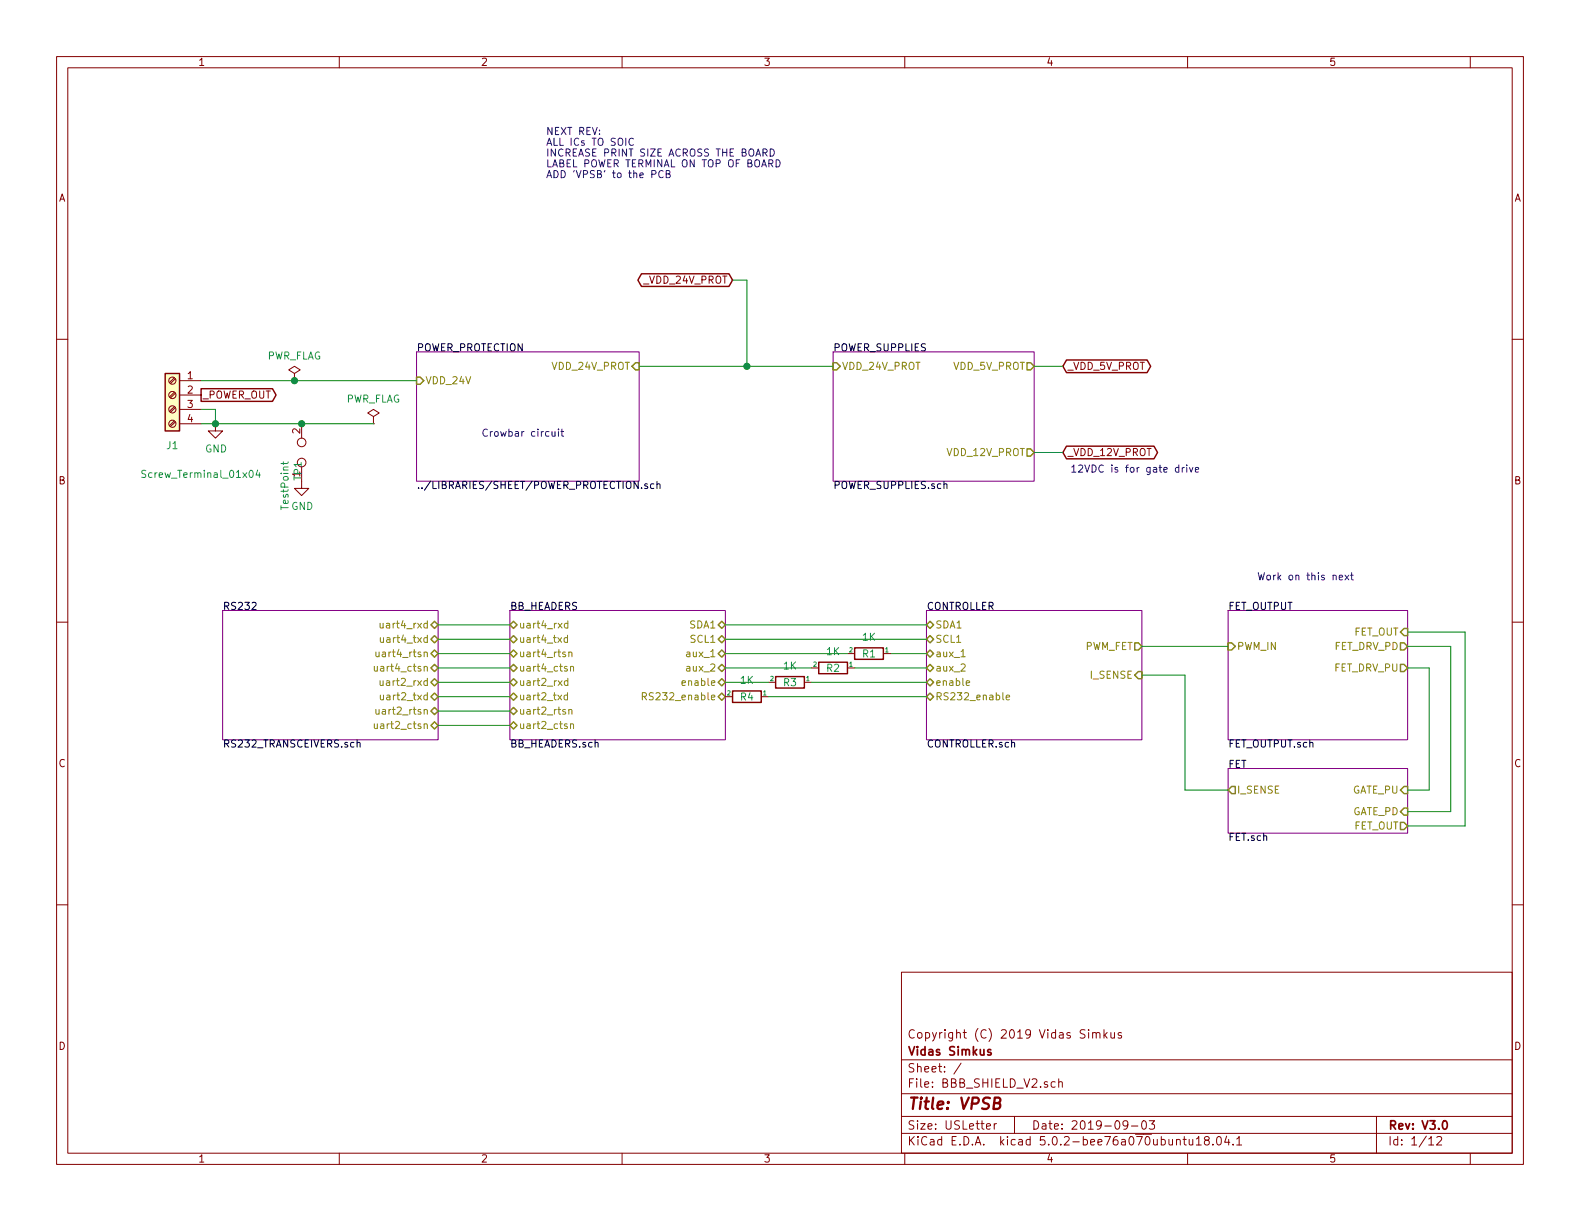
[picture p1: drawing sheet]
EESchema Schematic File Version 4
LIBS:BBB_SHIELD_V2-cache
EELAYER 26 0
EELAYER END
$Descr USLetter 11000 8500
encoding utf-8
Sheet 1 12
Title "VPSB"
Date "2019-09-03"
Rev "V3.0"
Comp "Vidas Simkus"
Comment1 "Copyright (C) 2019 Vidas Simkus"
Comment2 ""
Comment3 ""
Comment4 ""
$EndDescr
$Sheet
S 2900 2450 1550 900 
U 5B953ACE
F0 "POWER_PROTECTION" 50
F1 "../LIBRARIES/SHEET/POWER_PROTECTION.sch" 50
F2 "VDD_24V" I L 2900 2650 50 
F3 "VDD_24V_PROT" I R 4450 2550 50 
$EndSheet
$Comp
L Connector:Screw_Terminal_01x04 J1
U 1 1
P 1200 2750
F 0 "J1" H 1200 2400 50  0000 C CNN
F 1 "Screw_Terminal_01x04" H 1000 2200 50  0000 C CNN
F 2 "CUSTOM_FOOTPRINTS:OSTTA044163" H 1200 2750 50  0001 C CNN
F 3 "" H 1200 2750 50  0001 C CNN
F 4 "VER,2019-07-16,REUSE" H -850 250 50  0001 C CNN "NOTES"
	1    1200 2750
	-1   0    0    -1  
$EndComp
Wire Wire Line
	1400 2850 1500 2850
Wire Wire Line
	1500 2850 1500 2950
Wire Wire Line
	1500 2950 1400 2950
$Comp
L power:PWR_FLAG #FLG01
U 1 1
P 2050 2650
F 0 "#FLG01" H 2050 2725 50  0001 C CNN
F 1 "PWR_FLAG" H 2050 2824 50  0000 C CNN
F 2 "" H 2050 2650 50  0001 C CNN
F 3 "~" H 2050 2650 50  0001 C CNN
	1    2050 2650
	1    0    0    -1  
$EndComp
$Comp
L power:GND #PWR01
U 1 1
P 1500 2950
F 0 "#PWR01" H 1500 2700 50  0001 C CNN
F 1 "GND" H 1505 2777 50  0000 C CNN
F 2 "" H 1500 2950 50  0001 C CNN
F 3 "" H 1500 2950 50  0001 C CNN
	1    1500 2950
	1    0    0    -1  
$EndComp
Connection ~ 1500 2950
Text GLabel 7400 2550 2    50   BiDi ~ 0
_VDD_5V_PROT
Text GLabel 5100 1950 0    50   BiDi ~ 0
_VDD_24V_PROT
$Sheet
S 8550 4250 1250 900 
U 5B9E7514
F0 "FET_OUTPUT" 50
F1 "FET_OUTPUT.sch" 50
F2 "PWM_IN" I L 8550 4500 50 
F3 "FET_DRV_PU" O R 9800 4650 50 
F4 "FET_DRV_PD" O R 9800 4500 50 
F5 "FET_OUT" I R 9800 4400 50 
$EndSheet
$Sheet
S 6450 4250 1500 900 
U 5B9EA430
F0 "CONTROLLER" 50
F1 "CONTROLLER.sch" 50
F2 "PWM_FET" O R 7950 4500 50 
F3 "I_SENSE" I R 7950 4700 50 
F4 "SDA1" B L 6450 4350 50 
F5 "SCL1" B L 6450 4450 50 
F6 "aux_1" B L 6450 4550 50 
F7 "aux_2" B L 6450 4650 50 
F8 "enable" B L 6450 4750 50 
F9 "RS232_enable" B L 6450 4850 50 
$EndSheet
$Sheet
S 3550 4250 1500 900 
U 5B9EA597
F0 "BB_HEADERS" 50
F1 "BB_HEADERS.sch" 50
F2 "SDA1" B R 5050 4350 50 
F3 "SCL1" B R 5050 4450 50 
F4 "uart4_rxd" B L 3550 4350 50 
F5 "uart4_txd" B L 3550 4450 50 
F6 "uart4_rtsn" B L 3550 4550 50 
F7 "uart4_ctsn" B L 3550 4650 50 
F8 "uart2_ctsn" B L 3550 5050 50 
F9 "uart2_rtsn" B L 3550 4950 50 
F10 "uart2_txd" B L 3550 4850 50 
F11 "uart2_rxd" B L 3550 4750 50 
F12 "aux_1" B R 5050 4550 50 
F13 "enable" B R 5050 4750 50 
F14 "aux_2" B R 5050 4650 50 
F15 "RS232_enable" B R 5050 4850 50 
$EndSheet
Wire Wire Line
	7950 4500 8550 4500
$Sheet
S 8550 5350 1250 450 
U 5BA13116
F0 "FET" 50
F1 "FET.sch" 50
F2 "GATE_PU" I R 9800 5500 50 
F3 "GATE_PD" I R 9800 5650 50 
F4 "I_SENSE" O L 8550 5500 50 
F5 "FET_OUT" O R 9800 5750 50 
$EndSheet
Wire Wire Line
	9800 4500 10100 4500
Wire Wire Line
	10100 5650 9800 5650
Wire Wire Line
	10100 4500 10100 5650
Wire Wire Line
	9800 5500 9950 5500
Wire Wire Line
	9950 5500 9950 4650
Wire Wire Line
	9950 4650 9800 4650
Wire Wire Line
	7950 4700 8250 4700
Wire Wire Line
	8250 4700 8250 5500
Wire Wire Line
	8250 5500 8550 5500
Connection ~ 2050 2650
$Sheet
S 1550 4250 1500 900 
U 5BD99CD9
F0 "RS232" 50
F1 "RS232_TRANSCEIVERS.sch" 50
F2 "uart4_rtsn" B R 3050 4550 50 
F3 "uart4_ctsn" B R 3050 4650 50 
F4 "uart4_rxd" B R 3050 4350 50 
F5 "uart4_txd" B R 3050 4450 50 
F6 "uart2_rtsn" B R 3050 4950 50 
F7 "uart2_ctsn" B R 3050 5050 50 
F8 "uart2_rxd" B R 3050 4750 50 
F9 "uart2_txd" B R 3050 4850 50 
$EndSheet
Wire Wire Line
	3050 4350 3550 4350
Wire Wire Line
	3550 4450 3050 4450
Wire Wire Line
	3050 4550 3550 4550
Wire Wire Line
	3550 4650 3050 4650
Wire Wire Line
	3050 4750 3550 4750
Wire Wire Line
	3550 4850 3050 4850
Wire Wire Line
	3050 4950 3550 4950
Wire Wire Line
	3550 5050 3050 5050
Wire Wire Line
	6450 4550 6200 4550
$Comp
L power:PWR_FLAG #FLG02
U 1 1
P 2600 2950
F 0 "#FLG02" H 2600 3025 50  0001 C CNN
F 1 "PWR_FLAG" H 2600 3124 50  0000 C CNN
F 2 "" H 2600 2950 50  0001 C CNN
F 3 "~" H 2600 2950 50  0001 C CNN
	1    2600 2950
	1    0    0    -1  
$EndComp
Text Notes 3800 1250 0    50   ~ 0
NEXT REV: \nALL ICs TO SOIC\nINCREASE PRINT SIZE ACROSS THE BOARD\nLABEL POWER TERMINAL ON TOP OF BOARD\nADD 'VPSB' to the PCB
Wire Wire Line
	5050 4350 6450 4350
Wire Wire Line
	5050 4450 6450 4450
$Comp
L CUSTOM_COMPONENTS:R_C R1
U 1 1
P 6050 4550
F 0 "R1" V 6050 4550 50  0000 C CNN
F 1 "1K" V 5934 4550 50  0000 C CNN
F 2 "Resistor_SMD:R_0805_2012Metric" V 5980 4550 50  0001 C CNN
F 3 "" H 6050 4550 50  0001 C CNN
F 4 "VER,2019-07-17,REEL" H -450 250 50  0001 C CNN "NOTES"
F 5 "541-3977-2-ND" H -450 250 50  0001 C CNN "DKPN"
F 6 "VISHAY" H -450 250 50  0001 C CNN "MFG"
F 7 "CRCW08051K00FKEAC" H -450 250 50  0001 C CNN "MFGPN"
	1    6050 4550
	0    1    1    0   
$EndComp
$Comp
L CUSTOM_COMPONENTS:R_C R2
U 1 1
P 5800 4650
F 0 "R2" V 5800 4650 50  0000 C CNN
F 1 "1K" V 5684 4650 50  0000 C CNN
F 2 "Resistor_SMD:R_0805_2012Metric" V 5730 4650 50  0001 C CNN
F 3 "" H 5800 4650 50  0001 C CNN
F 4 "VER,2019-07-17,REEL" H -450 250 50  0001 C CNN "NOTES"
F 5 "541-3977-2-ND" H -450 250 50  0001 C CNN "DKPN"
F 6 "VISHAY" H -450 250 50  0001 C CNN "MFG"
F 7 "CRCW08051K00FKEAC" H -450 250 50  0001 C CNN "MFGPN"
	1    5800 4650
	0    1    1    0   
$EndComp
$Comp
L CUSTOM_COMPONENTS:R_C R3
U 1 1
P 5500 4750
F 0 "R3" V 5500 4750 50  0000 C CNN
F 1 "1K" V 5384 4750 50  0000 C CNN
F 2 "Resistor_SMD:R_0805_2012Metric" V 5430 4750 50  0001 C CNN
F 3 "" H 5500 4750 50  0001 C CNN
F 4 "VER,2019-07-17,REEL" H -450 250 50  0001 C CNN "NOTES"
F 5 "541-3977-2-ND" H -450 250 50  0001 C CNN "DKPN"
F 6 "VISHAY" H -450 250 50  0001 C CNN "MFG"
F 7 "CRCW08051K00FKEAC" H -450 250 50  0001 C CNN "MFGPN"
	1    5500 4750
	0    1    1    0   
$EndComp
$Comp
L CUSTOM_COMPONENTS:R_C R4
U 1 1
P 5200 4850
F 0 "R4" V 5200 4850 50  0000 C CNN
F 1 "1K" V 5084 4850 50  0000 C CNN
F 2 "Resistor_SMD:R_0805_2012Metric" V 5130 4850 50  0001 C CNN
F 3 "" H 5200 4850 50  0001 C CNN
F 4 "VER,2019-07-17,REEL" H -450 250 50  0001 C CNN "NOTES"
F 5 "541-3977-2-ND" H -450 250 50  0001 C CNN "DKPN"
F 6 "VISHAY" H -450 250 50  0001 C CNN "MFG"
F 7 "CRCW08051K00FKEAC" H -450 250 50  0001 C CNN "MFGPN"
	1    5200 4850
	0    1    1    0   
$EndComp
Wire Wire Line
	5900 4550 5050 4550
Wire Wire Line
	5650 4650 5050 4650
Wire Wire Line
	5350 4750 5050 4750
Wire Wire Line
	5350 4850 6450 4850
Wire Wire Line
	5650 4750 6450 4750
Wire Wire Line
	5950 4650 6450 4650
$Sheet
S 5800 2450 1400 900 
U 5C3BCB20
F0 "POWER_SUPPLIES" 50
F1 "POWER_SUPPLIES.sch" 50
F2 "VDD_24V_PROT" I L 5800 2550 50 
F3 "VDD_5V_PROT" O R 7200 2550 50 
F4 "VDD_12V_PROT" O R 7200 3150 50 
$EndSheet
Text GLabel 7400 3150 2    50   BiDi ~ 0
_VDD_12V_PROT
Wire Wire Line
	4450 2550 5200 2550
Wire Wire Line
	5100 1950 5200 1950
Wire Wire Line
	5200 1950 5200 2550
Connection ~ 5200 2550
Wire Wire Line
	5200 2550 5800 2550
Wire Wire Line
	7200 2550 7400 2550
Wire Wire Line
	7200 3150 7400 3150
Wire Wire Line
	2050 2650 2900 2650
Wire Wire Line
	1400 2650 2050 2650
Text GLabel 1400 2750 2    50   Output ~ 0
_POWER_OUT
Text Notes 7450 3300 0    50   ~ 0
12VDC is for gate drive
Text Notes 3350 3050 0    50   ~ 0
Crowbar circuit
Text Notes 8750 4050 0    50   ~ 0
Work on this next
Wire Wire Line
	10200 4400 10200 5750
Wire Wire Line
	10200 5750 9800 5750
Wire Wire Line
	9800 4400 10200 4400
$Comp
L Connector:TestPoint_2Pole TP1
U 1 1
P 2100 3150
F 0 "TP1" H 2042 3177 50  0000 R CNN
F 1 "TestPoint" H 2042 3268 50  0000 R CNN
F 2 "Connector_PinHeader_1.27mm:PinHeader_1x02_P1.27mm_Vertical" H 2300 3150 50  0001 C CNN
F 3 "~" H 2300 3150 50  0001 C CNN
	1    2100 3150
	0    -1   -1   0   
$EndComp
Wire Wire Line
	1500 2950 2100 2950
Connection ~ 2100 2950
Wire Wire Line
	2100 2950 2600 2950
$Comp
L power:GND #PWR0104
U 1 1
P 2100 3350
F 0 "#PWR0104" H 2100 3100 50  0001 C CNN
F 1 "GND" H 2105 3177 50  0000 C CNN
F 2 "" H 2100 3350 50  0001 C CNN
F 3 "" H 2100 3350 50  0001 C CNN
	1    2100 3350
	1    0    0    -1  
$EndComp
$EndSCHEMATC
